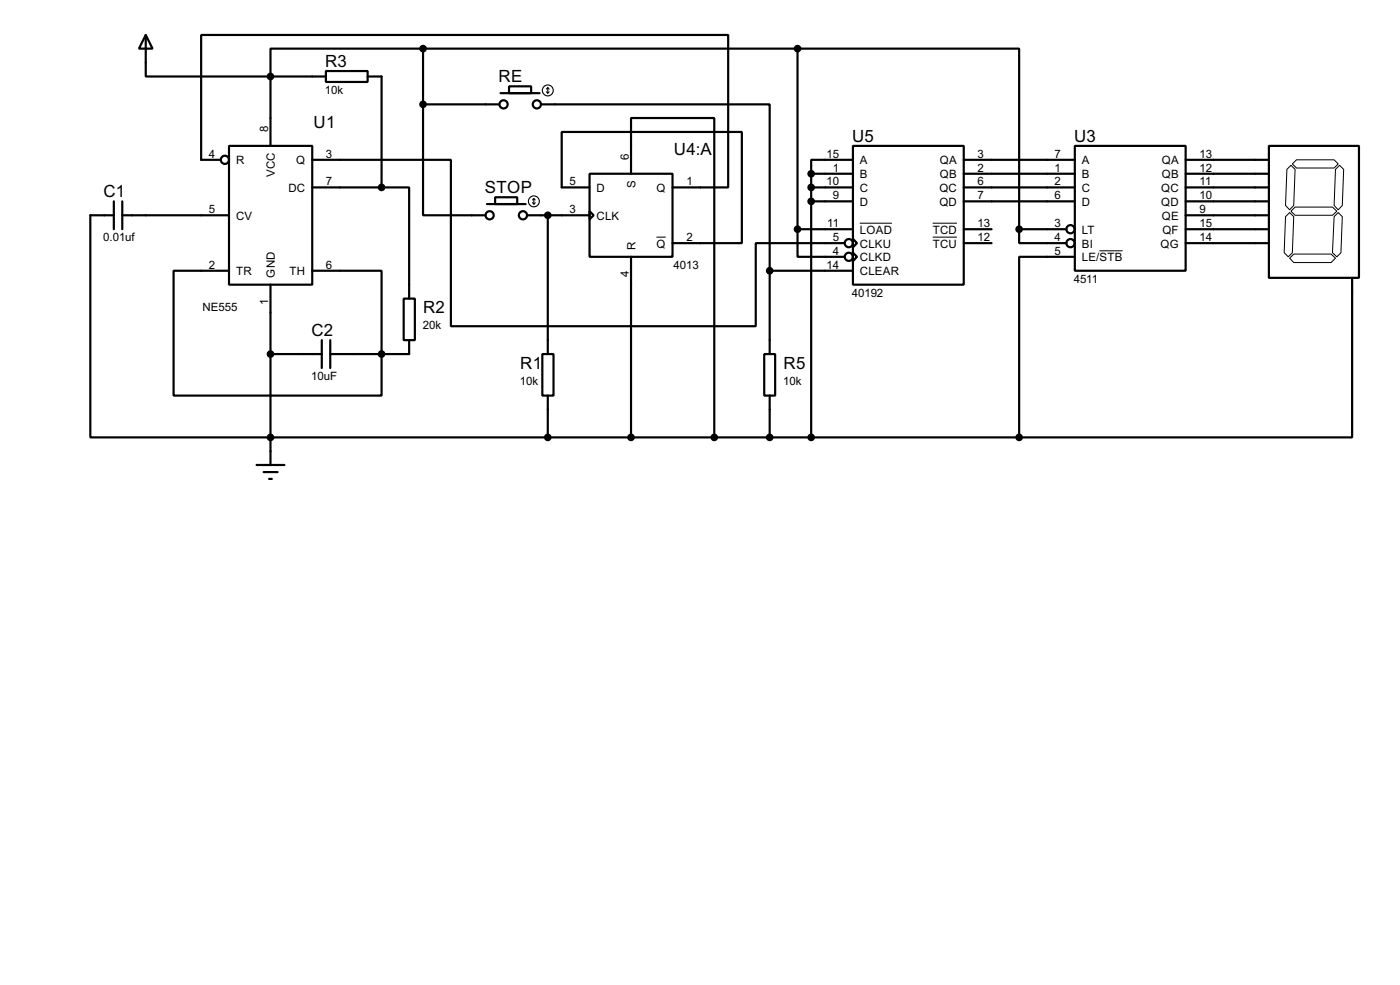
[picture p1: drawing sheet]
<svg xmlns="http://www.w3.org/2000/svg" width="256mm" height="180mm" viewBox="0 0 256 180" stroke-linecap="round" stroke-linejoin="round" font-family="sans-serif">
<g fill="none" stroke="#000" stroke-width=".4">
<path d="M26.7 6.4l1.3 2.5h-2.5zM26.7 6.4v7.6h22.9M49.6 14h10.1M49.6 14v12.7M59.7 13h7.7v2h-7.7zM67.4 14h2.5v20.3M77.5 8.9h-27.9v5.1M77.5 19.1v20.3h11.5M77.5 8.9v10.2M77.5 19.1h14M77.5 8.9h68.6M91.7 17.1h7.2"/>
<path d="M93.3 15.8h4v1.3h-4zM99.1 19.1h41.9v30.5M146.1 8.9h40.6v33.1M146.1 8.9v33.1M20.9 39.4h-4.3v40.7h170.1M20.9 36.9v5.1M22.4 39.4h19.6M22.4 36.9v5.1M40.4 29.3h-3.5v-22.9h96.5v27.9h-10.2M42 26.7h15.2v25.4h-15.2zM57.2 29.3h25.4v30.4h55.9v-15.2h16.2M57.2 34.3h12.7"/>
<path d="M69.9 34.3h5.1v20.4M89.2 37.4h7.1M90.7 36.1h4.1v1.3h-4.1zM96.6 39.4h11.4M100.4 39.4v25.4M108 31.8h15.2v15.2h-15.2zM108 38.7l.8 .7-.8 .8zM108 34.3h-5.1v-10.1h33v20.3h-12.7M115.6 31.8v-10.2h15.3v58.5M148.6 31.8h7.7M148.6 34.3h7.7M148.6 36.9h7.7"/>
<path d="M148.6 31.8v48.3M156.3 26.7h20.3v25.4h-20.3zM156.3 29.3h-7.7v2.5M176.6 29.3h20.3M176.6 31.8h20.3M176.6 34.3h20.3M176.6 36.9h20.3M196.9 26.7h20.3v22.9h-20.3zM217.2 29.3h15.3M217.2 31.8h15.3M217.2 34.3h15.3M217.2 36.9h15.3"/>
<path d="M217.2 39.4h15.3M232.5 26.7h16.5v24.2h-16.5zM42 49.6h-10.2v22.8h38.1v-22.8h-12.7M49.6 52.1v33M74 54.7h2v7.6h-2zM115.6 47v33.1M141 49.6v15.2M141 49.6h15.3M146.1 42v5h8.6M146.1 42h10.2M156.3 43.7l.7 .8-.7 .8zM156.3 46.3l.7 .7-.7 .8z"/>
<path d="M176.6 42h5.1M176.6 44.5h5.1M186.7 42v2.5h8.7M186.7 42h8.7M196.9 47h-10.2v33.1M217.2 42h15.3M217.2 44.5h15.3M247.7 50.9v29.2h-61M49.6 64.8h9.4M59 62.3v5.1M60.5 62.3v5.1M75 62.3v2.5h-14.5"/>
<path d="M99.4 64.8h2v7.6h-2zM100.4 72.4v7.7M140 64.8h2v7.6h-2zM141 72.4v7.7M47 85.1h5.1M48.3 86.4h2.6M49.3 87.7h.5"/>
<circle cx="92.2" cy="19.1" r=".75"/>
<circle cx="98.3" cy="19.1" r=".75"/>
<circle cx="41.2" cy="29.3" r=".75"/>
<circle cx="89.7" cy="39.4" r=".75"/>
<circle cx="95.8" cy="39.4" r=".75"/>
<circle cx="155.5" cy="44.5" r=".75"/>
<circle cx="155.5" cy="47" r=".75"/>
<circle cx="196.1" cy="42" r=".75"/>
<circle cx="196.1" cy="44.5" r=".75"/>
</g>
<path d="M235.5 39.7l.8-.8 .7 .8-.2 6.6-.8 .7-.7-.7zM235.8 31l.7-.7 .8 .7-.3 6.6-.7 .8-.8-.8zM236.5 38.7l.8-.8h6.8l.8 .8-.8 .7h-6.8zM236.8 30l.7-.7h6.9l.8 .7-.8 .8h-6.9zM244.4 39.7l.8-.8 .7 .8-.2 6.6-.8 .7-.8-.7zM244.7 31l.7-.7 .8 .7-.3 6.6-.7 .8-.8-.8zM120.3 43.4h1.7M157.5 40.9h5.9M170.9 43.4h4.4M170.9 40.9h4.4M201.4 45.9h4.3M236.3 47.3l.7-.8h6.9l.8 .8-.8 .8h-6.9z" fill="none" stroke="#000" stroke-width=".18"/>
<g fill="none" stroke="#000" stroke-width=".2">
<path d="M100.1 16.8l.3 .3M100.4 16.1v1M100.4 16.1l-.3 .2M100.4 16.1l.2 .2M100.6 16.8l-.2 .3M97.6 37.1l.2 .3M97.8 36.4v1M97.8 36.4l-.2 .2M97.8 36.4l.3 .2M98.1 37.1l-.3 .3"/>
<circle cx="100.3" cy="16.6" r="1"/>
<circle cx="97.8" cy="36.9" r="1"/>
</g>
<g fill="#000" stroke="#000" stroke-width=".4">
<circle cx="49.5" cy="14" r=".5"/>
<circle cx="77.5" cy="19.1" r=".5"/>
<circle cx="77.5" cy="8.9" r=".5"/>
<circle cx="146.1" cy="8.9" r=".5"/>
<circle cx="69.9" cy="34.3" r=".5"/>
<circle cx="100.3" cy="39.4" r=".5"/>
<circle cx="148.6" cy="34.3" r=".5"/>
<circle cx="148.6" cy="31.8" r=".5"/>
<circle cx="148.6" cy="36.9" r=".5"/>
<circle cx="141" cy="49.6" r=".5"/>
<circle cx="146.1" cy="42" r=".5"/>
<circle cx="186.7" cy="42" r=".5"/>
<circle cx="49.5" cy="64.8" r=".5"/>
<circle cx="69.9" cy="64.8" r=".5"/>
<circle cx="49.5" cy="80.1" r=".5"/>
<circle cx="100.3" cy="80.1" r=".5"/>
<circle cx="115.6" cy="80.1" r=".5"/>
<circle cx="130.8" cy="80.1" r=".5"/>
<circle cx="141" cy="80.1" r=".5"/>
<circle cx="148.6" cy="80.1" r=".5"/>
<circle cx="186.7" cy="80.1" r=".5"/>
</g>
<g font-size="3.5">
<text x="59.6" y="12.2">R3</text>
<text x="91.3" y="15">RE</text>
<text x="57.5" y="23.3">U1</text>
<text x="123.5" y="28.5">U4:A</text>
<text x="156.1" y="25.9">U5</text>
<text x="196.8" y="25.9">U3</text>
<text x="88.8" y="35.3">STOP</text>
<text x="19" y="36">C1</text>
<text x="77.5" y="57.4">R2</text>
<text x="57.1" y="61.4">C2</text>
<text x="95.3" y="67.5">R1</text>
<text x="143.6" y="67.5">R5</text>
</g>
<g font-size="2.4">
<text x="59.5" y="17.2">10k</text>
<text x="38.3" y="28.9">4</text>
<text x="49.2" y="24.2" transform="rotate(-90 49.2 24.2)">8</text>
<text x="59.7" y="28.9">3</text>
<text x="115.2" y="29.3" transform="rotate(-90 115.2 29.3)">6</text>
<text x="151.4" y="28.9">15</text>
<text x="179.1" y="28.9">3</text>
<text x="193.2" y="28.9">7</text>
<text x="219.8" y="28.9">13</text>
<text x="43.2" y="30">R</text>
<text x="50.4" y="32.5" transform="rotate(-90 50.4 32.5)">VCC</text>
<text x="52.8" y="35.1">DC</text>
<text x="54.2" y="30">Q</text>
<text x="59.7" y="33.9">7</text>
<text x="104.3" y="33.9">5</text>
<text x="109.3" y="35.1">D</text>
<text x="116.4" y="34.5" transform="rotate(-90 116.4 34.5)">S</text>
<text x="120.3" y="35.1">Q</text>
<text x="125.8" y="33.9">1</text>
<text x="151.4" y="33.9">10</text>
<text x="152.6" y="31.4">1</text>
<text x="157.5" y="30">A</text>
<text x="157.5" y="32.6">B</text>
<text x="157.5" y="35.1">C</text>
<text x="172.1" y="35.1">QC</text>
<text x="172.2" y="30">QA</text>
<text x="172.2" y="32.6">QB</text>
<text x="179.1" y="31.4">2</text>
<text x="179.1" y="33.9">6</text>
<text x="193.2" y="31.4">1</text>
<text x="193.2" y="33.9">2</text>
<text x="198.2" y="30">A</text>
<text x="198.2" y="32.6">B</text>
<text x="198.2" y="35.1">C</text>
<text x="212.7" y="35.1">QC</text>
<text x="212.8" y="30">QA</text>
<text x="212.8" y="32.6">QB</text>
<text x="219.8" y="31.4">12</text>
<text x="219.8" y="33.9">11</text>
<text x="38.3" y="39">5</text>
<text x="43.2" y="40.2">CV</text>
<text x="104.3" y="39">3</text>
<text x="109.3" y="40.2">CLK</text>
<text x="151.6" y="41.6">11</text>
<text x="152.6" y="36.5">9</text>
<text x="157.5" y="37.7">D</text>
<text x="172.1" y="37.7">QD</text>
<text x="179.1" y="36.5">7</text>
<text x="179.1" y="41.6">13</text>
<text x="193.2" y="36.5">6</text>
<text x="193.2" y="41.6">3</text>
<text x="198.2" y="37.7">D</text>
<text x="212.7" y="37.7">QD</text>
<text x="212.8" y="40.2">QE</text>
<text x="219.8" y="36.5">10</text>
<text x="219.8" y="39">9</text>
<text x="219.8" y="41.6">15</text>
<text x="18.9" y="44.1">0.01uf</text>
<text x="116.4" y="45.7" transform="rotate(-90 116.4 45.7)">R</text>
<text x="120.3" y="45.3">Q</text>
<text x="125.8" y="44.1">2</text>
<text x="152.6" y="44.1">5</text>
<text x="152.6" y="46.6">4</text>
<text x="157.5" y="42.7">LOAD</text>
<text x="157.5" y="45.3">CLKU</text>
<text x="157.5" y="47.8">CLKD</text>
<text x="170.9" y="42.7">TCD</text>
<text x="170.9" y="45.3">TCU</text>
<text x="179.1" y="44.1">12</text>
<text x="193.2" y="44.1">4</text>
<text x="193.2" y="46.6">5</text>
<text x="198.2" y="42.7">LT</text>
<text x="198.2" y="45.3">BI</text>
<text x="198.2" y="47.8">LE/STB</text>
<text x="212.6" y="45.3">QG</text>
<text x="212.9" y="42.7">QF</text>
<text x="219.8" y="44.1">14</text>
<text x="38.3" y="49.2">2</text>
<text x="43.2" y="50.4">TR</text>
<text x="50.4" y="50.8" transform="rotate(-90 50.4 50.8)">GND</text>
<text x="53" y="50.4">TH</text>
<text x="59.7" y="49.2">6</text>
<text x="115.2" y="50.7" transform="rotate(-90 115.2 50.7)">4</text>
<text x="123.4" y="49.2">4013</text>
<text x="151.4" y="49.2">14</text>
<text x="157.5" y="50.4">CLEAR</text>
<text x="196.7" y="51.8">4511</text>
<text x="37.1" y="56.8">NE555</text>
<text x="49.2" y="55.8" transform="rotate(-90 49.2 55.8)">1</text>
<text x="156.1" y="54.3">40192</text>
<text x="77.5" y="60.3">20k</text>
<text x="57" y="69.5">10uF</text>
<text x="95.2" y="70.4">10k</text>
<text x="143.5" y="70.4">10k</text>
</g>
</svg>
